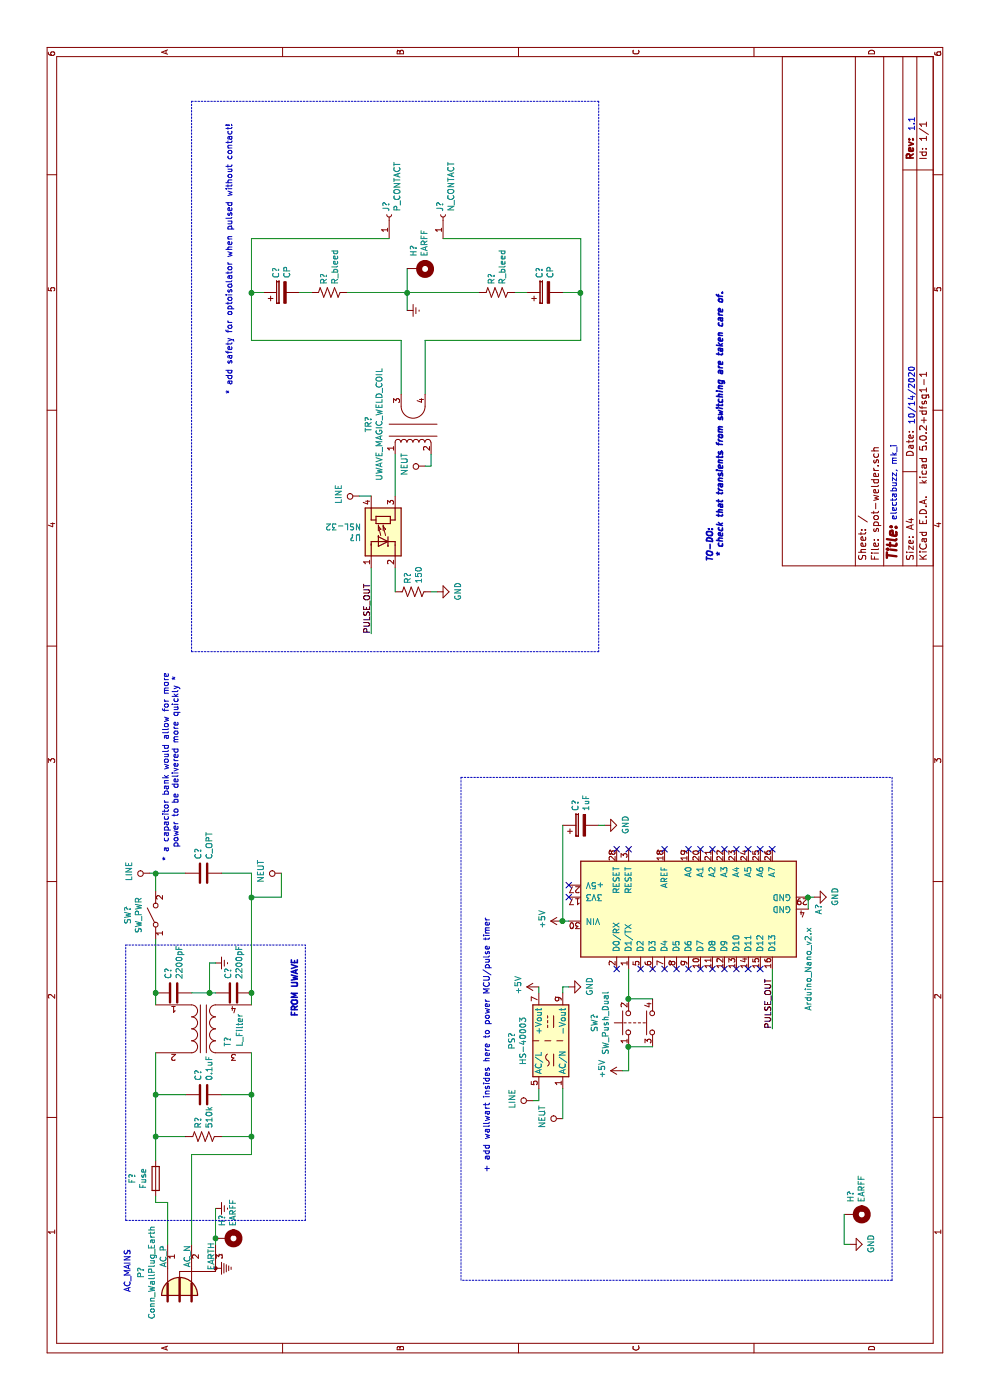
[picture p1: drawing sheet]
EESchema Schematic File Version 4
LIBS:spot-welder-cache
EELAYER 26 0
EELAYER END
$Descr A4 11693 8268
encoding utf-8
Sheet 1 1
Title ""
Date ""
Rev ""
Comp ""
Comment1 ""
Comment2 ""
Comment3 ""
Comment4 ""
$EndDescr
$Comp
L Connector:Conn_WallPlug_Earth P?
U 1 1
P 1000 1500
F 0 "P?" H 1065 1825 50  0000 C CNN
F 1 "Conn_WallPlug_Earth" H 1065 1734 50  0000 C CNN
F 2 "" H 1400 1500 50  0001 C CNN
F 3 "~" H 1400 1500 50  0001 C CNN
	1    1000 1500
	1    0    0    -1  
$EndComp
Text Notes 900  1100 0    50   ~ 0
AC_MAINS
$Comp
L Switch:SW_Push_Dual SW?
U 1 1
P 3150 5250
F 0 "SW?" H 3150 5535 50  0000 C CNN
F 1 "SW_Push_Dual" H 3150 5444 50  0000 C CNN
F 2 "" H 3150 5450 50  0001 C CNN
F 3 "" H 3150 5450 50  0001 C CNN
	1    3150 5250
	1    0    0    -1  
$EndComp
Wire Wire Line
	2950 5250 2950 5450
Wire Wire Line
	3350 5250 3350 5450
Wire Wire Line
	1350 1800 1300 1800
Text Notes 4500 1500 0    50   ~ 0
* a capacitor bank would allow for more \n   power to be delivered more quickly *
Text Notes 1900 4100 0    50   ~ 0
+ add wallwart insides here to power MCU/pulse timer
Wire Wire Line
	1300 1400 1650 1400
$Comp
L Switch:SW_SPST SW?
U 1 1
P 4050 1300
F 0 "SW?" H 4050 1535 50  0000 C CNN
F 1 "SW_PWR" H 4050 1444 50  0000 C CNN
F 2 "" H 4050 1300 50  0001 C CNN
F 3 "" H 4050 1300 50  0001 C CNN
	1    4050 1300
	1    0    0    -1  
$EndComp
Wire Wire Line
	2050 1600 2050 2100
Wire Wire Line
	2050 2100 2200 2100
$Comp
L Device:Fuse F?
U 1 1
P 1850 1300
F 0 "F?" V 1653 1300 50  0000 C CNN
F 1 "Fuse" V 1744 1300 50  0000 C CNN
F 2 "" V 1780 1300 50  0001 C CNN
F 3 "~" H 1850 1300 50  0001 C CNN
	1    1850 1300
	0    1    1    0   
$EndComp
$Comp
L Device:C C?
U 1 1
P 3400 1450
F 0 "C?" H 3515 1496 50  0000 L CNN
F 1 "2200pF" H 3515 1405 50  0000 L CNN
F 2 "" H 3438 1300 50  0001 C CNN
F 3 "~" H 3400 1450 50  0001 C CNN
	1    3400 1450
	1    0    0    -1  
$EndComp
$Comp
L Device:C C?
U 1 1
P 3400 1950
F 0 "C?" H 3515 1996 50  0000 L CNN
F 1 "2200pF" H 3515 1905 50  0000 L CNN
F 2 "" H 3438 1800 50  0001 C CNN
F 3 "~" H 3400 1950 50  0001 C CNN
	1    3400 1950
	1    0    0    -1  
$EndComp
$Comp
L power:Earth #PWR?
U 1 1
P 3650 1800
F 0 "#PWR?" H 3650 1550 50  0001 C CNN
F 1 "Earth" H 3650 1650 50  0001 C CNN
F 2 "" H 3650 1800 50  0001 C CNN
F 3 "~" H 3650 1800 50  0001 C CNN
	1    3650 1800
	1    0    0    -1  
$EndComp
Wire Wire Line
	3400 1800 3400 1750
Wire Wire Line
	3400 1750 3650 1750
Wire Wire Line
	3650 1750 3650 1800
Connection ~ 3400 1750
Wire Wire Line
	3400 1750 3400 1600
$Comp
L Mechanical:MountingHole_Pad H?
U 1 1
P 1350 1900
F 0 "H?" H 1250 1858 50  0000 R CNN
F 1 "EARFF" H 1250 1949 50  0000 R CNN
F 2 "" H 1350 1900 50  0001 C CNN
F 3 "~" H 1350 1900 50  0001 C CNN
	1    1350 1900
	-1   0    0    1   
$EndComp
$Comp
L power:Earth #PWR?
U 1 1
P 1600 1800
F 0 "#PWR?" H 1600 1550 50  0001 C CNN
F 1 "Earth" H 1600 1650 50  0001 C CNN
F 2 "" H 1600 1800 50  0001 C CNN
F 3 "~" H 1600 1800 50  0001 C CNN
	1    1600 1800
	1    0    0    -1  
$EndComp
Wire Wire Line
	1600 1800 1350 1800
Connection ~ 1350 1800
$Comp
L Isolator:NSL-32 U?
U 1 1
P 7250 3200
F 0 "U?" V 7204 3380 50  0000 L CNN
F 1 "NSL-32" V 7295 3380 50  0000 L CNN
F 2 "OptoDevice:Luna_NSL-32" H 7250 2900 50  0001 C CNN
F 3 "http://lunainc.com/wp-content/uploads/2016/06/NSL-32.pdf" H 7300 3200 50  0001 C CNN
	1    7250 3200
	1    0    0    -1  
$EndComp
$Comp
L Connector:Conn_01x01_Female J?
U 1 1
P 9900 3250
F 0 "J?" H 9927 3276 50  0000 L CNN
F 1 "P_CONTACT" H 9927 3185 50  0000 L CNN
F 2 "" H 9900 3250 50  0001 C CNN
F 3 "~" H 9900 3250 50  0001 C CNN
	1    9900 3250
	1    0    0    -1  
$EndComp
$Comp
L Connector:Conn_01x01_Female J?
U 1 1
P 9900 3700
F 0 "J?" H 9927 3726 50  0000 L CNN
F 1 "N_CONTACT" H 9927 3635 50  0000 L CNN
F 2 "" H 9900 3700 50  0001 C CNN
F 3 "~" H 9900 3700 50  0001 C CNN
	1    9900 3700
	1    0    0    -1  
$EndComp
Wire Wire Line
	9700 3700 9700 4850
Text Notes 8400 1950 0    50   ~ 0
* add safety for optoisolator when pulsed without contact!
Wire Wire Line
	4400 1550 4400 1300
Wire Wire Line
	4400 1850 4400 2100
$Comp
L MCU_Module:Arduino_Nano_v2.x A?
U 1 1
P 4100 5750
F 0 "A?" H 4100 4664 50  0000 C CNN
F 1 "Arduino_Nano_v2.x" H 3600 4750 50  0000 C CNN
F 2 "Module:Arduino_Nano" H 4250 4800 50  0001 L CNN
F 3 "https://www.arduino.cc/en/uploads/Main/ArduinoNanoManual23.pdf" H 4100 4750 50  0001 C CNN
	1    4100 5750
	1    0    0    -1  
$EndComp
Wire Wire Line
	3350 5250 3600 5250
Connection ~ 3350 5250
$Comp
L power:+5V #PWR?
U 1 1
P 2750 5200
F 0 "#PWR?" H 2750 5050 50  0001 C CNN
F 1 "+5V" H 2765 5373 50  0000 C CNN
F 2 "" H 2750 5200 50  0001 C CNN
F 3 "" H 2750 5200 50  0001 C CNN
	1    2750 5200
	1    0    0    -1  
$EndComp
Wire Wire Line
	2950 5250 2750 5250
Wire Wire Line
	2750 5250 2750 5200
Connection ~ 2950 5250
NoConn ~ 3600 5150
NoConn ~ 3600 5350
NoConn ~ 3600 5450
NoConn ~ 3600 5550
NoConn ~ 3600 5650
NoConn ~ 3600 5750
NoConn ~ 3600 5850
NoConn ~ 3600 5950
NoConn ~ 3600 6050
NoConn ~ 3600 6150
NoConn ~ 3600 6250
NoConn ~ 3600 6350
NoConn ~ 4600 6450
NoConn ~ 4600 6350
NoConn ~ 4600 6250
NoConn ~ 4600 6150
NoConn ~ 4600 6050
NoConn ~ 4600 5950
NoConn ~ 4600 5850
NoConn ~ 4600 5750
NoConn ~ 4600 5550
NoConn ~ 4600 5250
NoConn ~ 4600 5150
$Comp
L power:+5V #PWR?
U 1 1
P 4000 4700
F 0 "#PWR?" H 4000 4550 50  0001 C CNN
F 1 "+5V" H 4015 4873 50  0000 C CNN
F 2 "" H 4000 4700 50  0001 C CNN
F 3 "" H 4000 4700 50  0001 C CNN
	1    4000 4700
	1    0    0    -1  
$EndComp
NoConn ~ 4200 4750
Wire Wire Line
	4000 4700 4000 4750
NoConn ~ 4300 4750
$Comp
L Converter_ACDC:HS-40003 PS?
U 1 1
P 3000 4600
F 0 "PS?" H 3000 4925 50  0000 C CNN
F 1 "HS-40003" H 3000 4834 50  0000 C CNN
F 2 "Converter_ACDC:Converter_ACDC_Hahn_HS-400xx_THT" H 3000 4300 50  0001 C CNN
F 3 "http://www.tme.eu/de/Document/d4b3c52125889c3435af182c9515c76b/HS40003.pdf" H 3000 4200 50  0001 C CNN
	1    3000 4600
	1    0    0    -1  
$EndComp
$Comp
L power:+5V #PWR?
U 1 1
P 3450 4500
F 0 "#PWR?" H 3450 4350 50  0001 C CNN
F 1 "+5V" H 3465 4673 50  0000 C CNN
F 2 "" H 3450 4500 50  0001 C CNN
F 3 "" H 3450 4500 50  0001 C CNN
	1    3450 4500
	1    0    0    -1  
$EndComp
Wire Wire Line
	3450 4500 3400 4500
$Comp
L power:GND #PWR?
U 1 1
P 3450 4750
F 0 "#PWR?" H 3450 4500 50  0001 C CNN
F 1 "GND" H 3455 4577 50  0000 C CNN
F 2 "" H 3450 4750 50  0001 C CNN
F 3 "" H 3450 4750 50  0001 C CNN
	1    3450 4750
	1    0    0    -1  
$EndComp
Wire Wire Line
	3450 4700 3400 4700
Wire Wire Line
	3450 4700 3450 4750
$Comp
L power:GND #PWR?
U 1 1
P 4200 6800
F 0 "#PWR?" H 4200 6550 50  0001 C CNN
F 1 "GND" H 4205 6627 50  0000 C CNN
F 2 "" H 4200 6800 50  0001 C CNN
F 3 "" H 4200 6800 50  0001 C CNN
	1    4200 6800
	1    0    0    -1  
$EndComp
Wire Wire Line
	4200 6800 4200 6750
Wire Wire Line
	4200 6750 4100 6750
Connection ~ 4200 6750
$Comp
L power:LINE #PWR?
U 1 1
P 2500 4450
F 0 "#PWR?" H 2500 4300 50  0001 C CNN
F 1 "LINE" H 2517 4623 50  0000 C CNN
F 2 "" H 2500 4450 50  0001 C CNN
F 3 "" H 2500 4450 50  0001 C CNN
	1    2500 4450
	1    0    0    -1  
$EndComp
Wire Wire Line
	2600 4500 2500 4500
Wire Wire Line
	2500 4500 2500 4450
$Comp
L power:NEUT #PWR?
U 1 1
P 2350 4700
F 0 "#PWR?" H 2350 4550 50  0001 C CNN
F 1 "NEUT" H 2367 4873 50  0000 C CNN
F 2 "" H 2350 4700 50  0001 C CNN
F 3 "" H 2350 4700 50  0001 C CNN
	1    2350 4700
	1    0    0    -1  
$EndComp
Wire Wire Line
	2350 4700 2600 4700
$Comp
L power:LINE #PWR?
U 1 1
P 4400 1250
F 0 "#PWR?" H 4400 1100 50  0001 C CNN
F 1 "LINE" H 4417 1423 50  0000 C CNN
F 2 "" H 4400 1250 50  0001 C CNN
F 3 "" H 4400 1250 50  0001 C CNN
	1    4400 1250
	1    0    0    -1  
$EndComp
$Comp
L power:NEUT #PWR?
U 1 1
P 4400 2350
F 0 "#PWR?" H 4400 2200 50  0001 C CNN
F 1 "NEUT" H 4417 2523 50  0000 C CNN
F 2 "" H 4400 2350 50  0001 C CNN
F 3 "" H 4400 2350 50  0001 C CNN
	1    4400 2350
	1    0    0    -1  
$EndComp
Text Notes 3200 2500 0    50   ~ 10
FROM UWAVE
$Comp
L Device:C C?
U 1 1
P 2550 1700
F 0 "C?" H 2665 1746 50  0000 L CNN
F 1 "0.1uF" H 2665 1655 50  0000 L CNN
F 2 "" H 2588 1550 50  0001 C CNN
F 3 "~" H 2550 1700 50  0001 C CNN
	1    2550 1700
	1    0    0    -1  
$EndComp
$Comp
L Device:Transformer_1P_1S T?
U 1 1
P 3100 1700
F 0 "T?" V 3300 1550 50  0000 L CNN
F 1 "L_Filter" V 3400 1550 50  0000 L CNN
F 2 "" H 3100 1700 50  0001 C CNN
F 3 "~" H 3100 1700 50  0001 C CNN
	1    3100 1700
	0    1    1    0   
$EndComp
Wire Wire Line
	2000 1300 2200 1300
Wire Wire Line
	2200 2100 2200 1850
Connection ~ 2200 2100
Wire Wire Line
	2200 1550 2200 1300
Connection ~ 2200 1300
Wire Wire Line
	2200 1300 2550 1300
Wire Wire Line
	2200 2100 2550 2100
Wire Wire Line
	3300 2100 3400 2100
$Comp
L Device:R_US R?
U 1 1
P 2200 1700
F 0 "R?" H 2268 1746 50  0000 L CNN
F 1 "510k" H 2268 1655 50  0000 L CNN
F 2 "" V 2240 1690 50  0001 C CNN
F 3 "~" H 2200 1700 50  0001 C CNN
	1    2200 1700
	1    0    0    -1  
$EndComp
Wire Wire Line
	3300 1300 3400 1300
Wire Wire Line
	2550 1550 2550 1300
Connection ~ 2550 1300
Wire Wire Line
	2550 1300 2900 1300
Wire Wire Line
	2550 1850 2550 2100
Connection ~ 2550 2100
Wire Wire Line
	2550 2100 2900 2100
Wire Wire Line
	1650 1400 1650 1300
Wire Wire Line
	1650 1300 1700 1300
Wire Wire Line
	1300 1600 2050 1600
Connection ~ 3400 2100
Connection ~ 3400 1300
Wire Wire Line
	4250 1300 4400 1300
Wire Wire Line
	4400 1300 4400 1250
Wire Wire Line
	3400 1300 3850 1300
Wire Notes Line
	1500 1050 1500 2550
Wire Notes Line
	3800 1050 3800 2550
Connection ~ 4400 1300
Wire Notes Line
	1500 2550 3800 2550
Wire Notes Line
	1500 1050 3800 1050
$Comp
L Device:C C?
U 1 1
P 4400 1700
F 0 "C?" H 4515 1746 50  0000 L CNN
F 1 "C_OPT" H 4515 1655 50  0000 L CNN
F 2 "" H 4438 1550 50  0001 C CNN
F 3 "~" H 4400 1700 50  0001 C CNN
	1    4400 1700
	1    0    0    -1  
$EndComp
Wire Wire Line
	4400 2100 4200 2100
Wire Wire Line
	4400 2350 4200 2350
Wire Wire Line
	4200 2350 4200 2100
Connection ~ 4200 2100
Wire Wire Line
	4200 2100 3400 2100
$Comp
L Device:CP C?
U 1 1
P 4800 4850
F 0 "C?" H 4918 4896 50  0000 L CNN
F 1 "1uF" H 4918 4805 50  0000 L CNN
F 2 "" H 4838 4700 50  0001 C CNN
F 3 "~" H 4800 4850 50  0001 C CNN
	1    4800 4850
	1    0    0    -1  
$EndComp
Connection ~ 4000 4700
Wire Wire Line
	4000 4700 4800 4700
$Comp
L power:GND #PWR?
U 1 1
P 4800 5050
F 0 "#PWR?" H 4800 4800 50  0001 C CNN
F 1 "GND" H 4805 4877 50  0000 C CNN
F 2 "" H 4800 5050 50  0001 C CNN
F 3 "" H 4800 5050 50  0001 C CNN
	1    4800 5050
	1    0    0    -1  
$EndComp
Wire Wire Line
	4800 5050 4800 5000
Wire Wire Line
	3600 6450 3100 6450
Text Label 3100 6450 0    50   ~ 0
PULSE_OUT
Wire Wire Line
	6400 3100 6950 3100
$Comp
L Device:R_US R?
U 1 1
P 6750 3450
F 0 "R?" H 6818 3496 50  0000 L CNN
F 1 "150" H 6818 3405 50  0000 L CNN
F 2 "" V 6790 3440 50  0001 C CNN
F 3 "~" H 6750 3450 50  0001 C CNN
	1    6750 3450
	1    0    0    -1  
$EndComp
Wire Wire Line
	6950 3300 6750 3300
Text Label 6400 3100 0    50   ~ 0
PULSE_OUT
$Comp
L power:GND #PWR?
U 1 1
P 6750 3650
F 0 "#PWR?" H 6750 3400 50  0001 C CNN
F 1 "GND" H 6755 3477 50  0000 C CNN
F 2 "" H 6750 3650 50  0001 C CNN
F 3 "" H 6750 3650 50  0001 C CNN
	1    6750 3650
	1    0    0    -1  
$EndComp
Wire Wire Line
	6750 3650 6750 3600
$Comp
L devs:UWAVE_MAGIC_WELD_COIL TR?
U 1 1
P 8100 3450
F 0 "TR?" H 8150 3825 50  0000 C CNN
F 1 "UWAVE_MAGIC_WELD_COIL" H 8150 3734 50  0000 C CNN
F 2 "" H 8100 3200 50  0001 C CNN
F 3 "" H 8100 3200 50  0001 C CNN
	1    8100 3450
	1    0    0    -1  
$EndComp
Wire Wire Line
	7550 3300 7900 3300
Wire Wire Line
	8400 3350 8850 3350
Wire Wire Line
	8850 3350 8850 2100
Wire Wire Line
	8400 3550 8850 3550
Wire Wire Line
	8850 3550 8850 4850
$Comp
L power:LINE #PWR?
U 1 1
P 7550 3000
F 0 "#PWR?" H 7550 2850 50  0001 C CNN
F 1 "LINE" H 7567 3173 50  0000 C CNN
F 2 "" H 7550 3000 50  0001 C CNN
F 3 "" H 7550 3000 50  0001 C CNN
	1    7550 3000
	1    0    0    -1  
$EndComp
Wire Wire Line
	7550 3000 7550 3100
$Comp
L power:NEUT #PWR?
U 1 1
P 7800 3550
F 0 "#PWR?" H 7800 3400 50  0001 C CNN
F 1 "NEUT" H 7817 3723 50  0000 C CNN
F 2 "" H 7800 3550 50  0001 C CNN
F 3 "" H 7800 3550 50  0001 C CNN
	1    7800 3550
	1    0    0    -1  
$EndComp
Wire Wire Line
	7900 3600 7800 3600
Wire Wire Line
	7800 3600 7800 3550
Text Notes 7350 7500 0    50   ~ 0
electabuzz, mk_i
Text Notes 8150 7650 0    50   ~ 0
10/14/2020
Text Notes 10600 7650 0    50   ~ 0
1.1
Text Notes 7000 6050 0    50   Italic 10
TO-DO:\n * check that transients from switching are taken care of.
Wire Wire Line
	9700 2100 9700 3250
Wire Wire Line
	8850 4850 9250 4850
$Comp
L power:GND #PWR?
U 1 1
P 1300 7100
F 0 "#PWR?" H 1300 6850 50  0001 C CNN
F 1 "GND" H 1305 6927 50  0000 C CNN
F 2 "" H 1300 7100 50  0001 C CNN
F 3 "" H 1300 7100 50  0001 C CNN
	1    1300 7100
	1    0    0    -1  
$EndComp
$Comp
L Mechanical:MountingHole_Pad H?
U 1 1
P 1550 7150
F 0 "H?" H 1450 7108 50  0000 R CNN
F 1 "EARFF" H 1450 7199 50  0000 R CNN
F 2 "" H 1550 7150 50  0001 C CNN
F 3 "~" H 1550 7150 50  0001 C CNN
	1    1550 7150
	-1   0    0    1   
$EndComp
Wire Wire Line
	1550 7050 1300 7050
Wire Wire Line
	1300 7050 1300 7100
Wire Wire Line
	8850 2100 9250 2100
$Comp
L Device:CP C?
U 1 1
P 9250 2350
F 0 "C?" H 9368 2396 50  0000 L CNN
F 1 "CP" H 9368 2305 50  0000 L CNN
F 2 "" H 9288 2200 50  0001 C CNN
F 3 "~" H 9250 2350 50  0001 C CNN
	1    9250 2350
	1    0    0    -1  
$EndComp
$Comp
L Device:CP C?
U 1 1
P 9250 4550
F 0 "C?" H 9368 4596 50  0000 L CNN
F 1 "CP" H 9368 4505 50  0000 L CNN
F 2 "" H 9288 4400 50  0001 C CNN
F 3 "~" H 9250 4550 50  0001 C CNN
	1    9250 4550
	1    0    0    -1  
$EndComp
$Comp
L Device:R_US R?
U 1 1
P 9250 2750
F 0 "R?" H 9318 2796 50  0000 L CNN
F 1 "R_bleed" H 9318 2705 50  0000 L CNN
F 2 "" V 9290 2740 50  0001 C CNN
F 3 "~" H 9250 2750 50  0001 C CNN
	1    9250 2750
	1    0    0    -1  
$EndComp
$Comp
L Device:R_US R?
U 1 1
P 9250 4150
F 0 "R?" H 9318 4196 50  0000 L CNN
F 1 "R_bleed" H 9318 4105 50  0000 L CNN
F 2 "" V 9290 4140 50  0001 C CNN
F 3 "~" H 9250 4150 50  0001 C CNN
	1    9250 4150
	1    0    0    -1  
$EndComp
$Comp
L Mechanical:MountingHole_Pad H?
U 1 1
P 9450 3500
F 0 "H?" H 9350 3458 50  0000 R CNN
F 1 "EARFF" H 9350 3549 50  0000 R CNN
F 2 "" H 9450 3500 50  0001 C CNN
F 3 "~" H 9450 3500 50  0001 C CNN
	1    9450 3500
	-1   0    0    1   
$EndComp
$Comp
L power:Earth #PWR?
U 1 1
P 9100 3400
F 0 "#PWR?" H 9100 3150 50  0001 C CNN
F 1 "Earth" H 9100 3250 50  0001 C CNN
F 2 "" H 9100 3400 50  0001 C CNN
F 3 "~" H 9100 3400 50  0001 C CNN
	1    9100 3400
	1    0    0    -1  
$EndComp
Wire Wire Line
	9250 2900 9250 3400
Wire Wire Line
	9250 3400 9100 3400
Wire Wire Line
	9450 3400 9250 3400
Connection ~ 9250 3400
Wire Wire Line
	9250 4000 9250 3400
Wire Wire Line
	9250 4400 9250 4300
Wire Wire Line
	9250 4700 9250 4850
Connection ~ 9250 4850
Wire Wire Line
	9250 4850 9700 4850
Wire Wire Line
	9250 2600 9250 2500
Wire Wire Line
	9250 2200 9250 2100
Connection ~ 9250 2100
Wire Wire Line
	9250 2100 9700 2100
Wire Notes Line
	6250 1600 10850 1600
Wire Notes Line
	10850 1600 10850 5000
Wire Notes Line
	10850 5000 6250 5000
Wire Notes Line
	6250 5000 6250 1600
Wire Notes Line
	5200 3850 5200 7450
Wire Notes Line
	5200 7450 1000 7450
Wire Notes Line
	1000 7450 1000 3850
Wire Notes Line
	1000 3850 5200 3850
$EndSCHEMATC
